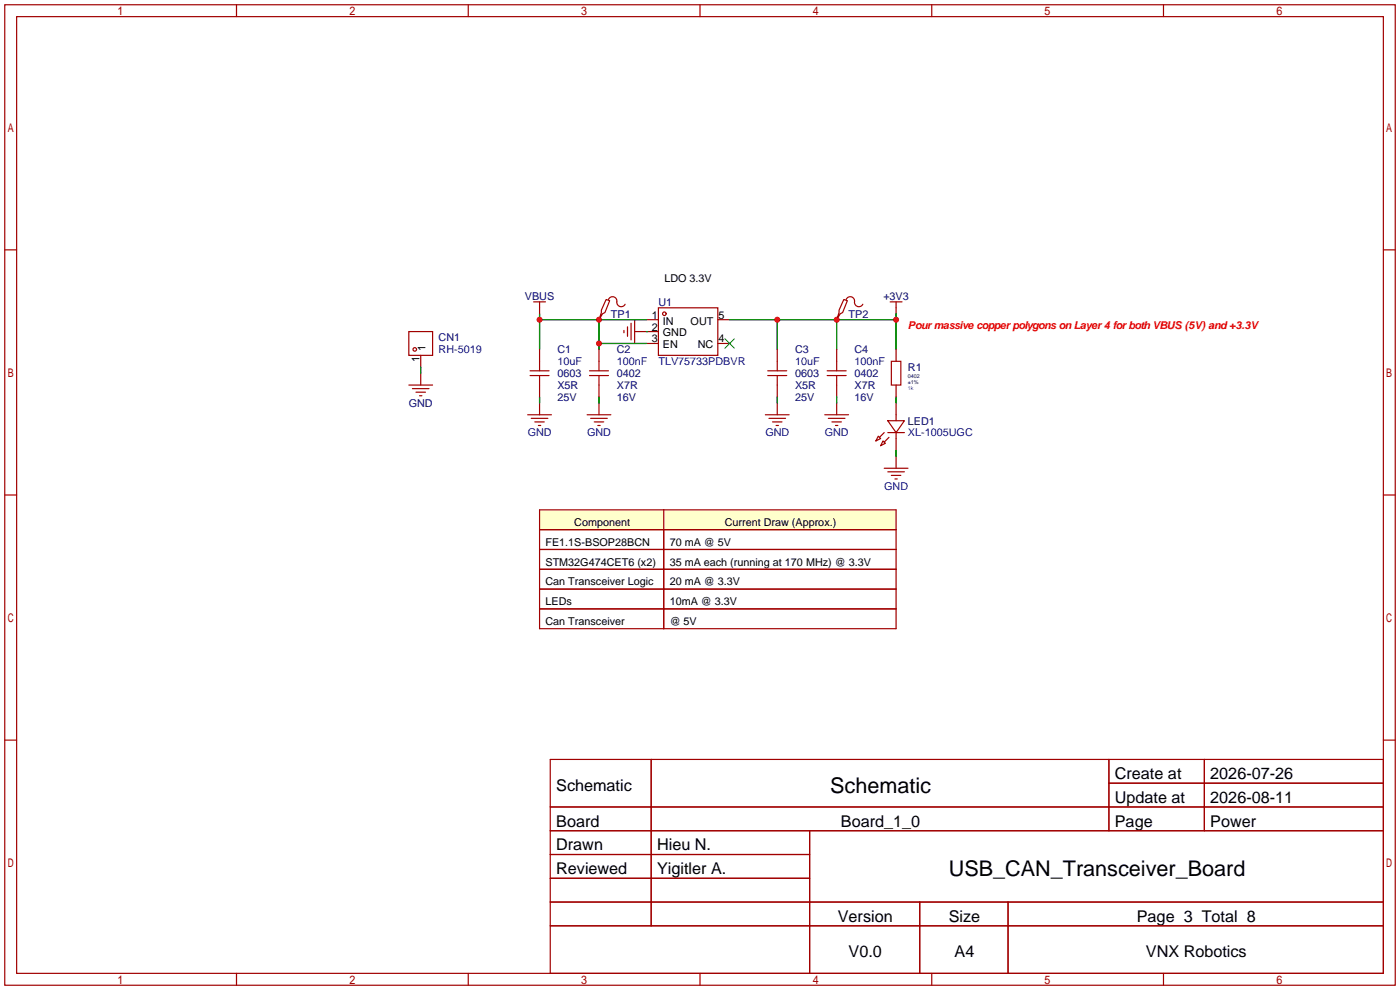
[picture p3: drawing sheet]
<svg xmlns="http://www.w3.org/2000/svg" width="299mm" height="212mm" viewBox="0 0 299 212" stroke-linecap="round" stroke-linejoin="round" font-family="sans-serif">
<g fill="none" stroke="#a10000" stroke-width=".25">
<path d="M1 1h297.2v209.6h-297.2zM3.6 3.6h292.1v204.4h-292.1zM50.5 1v2.6M100.1 1v2.6M149.6 1v2.6M199.1 1v2.6M248.7 1v2.6M1 53.4h2.6M295.7 53.4h2.5M1 105.8h2.6M295.7 105.8h2.5M1 158.2h2.6"/>
<path d="M295.7 158.2h2.5M117.6 162.3h178.1v45.7h-178.1zM117.6 172.5h178.1M117.6 177.5h178.1M139.2 162.3v35.6M173 177.5v30.5M237 162.3v15.2M237 167.4h58.7M257.4 162.3v15.2M117.6 182.6h55.4M117.6 192.8h178.1M117.6 187.7h55.4"/>
<path d="M117.6 197.9h178.1M196.6 192.8v15.2M215.4 192.8v15.2M50.5 208v2.6M100.1 208v2.6M149.6 208v2.6M199.1 208v2.6M248.7 208v2.6"/>
</g>
<path d="M115.3 109h26.6v4.2h-26.6z" fill="#ffc"/>
<path d="M115.3 109h26.6v4.2h-26.6z" fill="none" stroke="#a10000" stroke-width=".25"/>
<path d="M141.9 109h49.6v4.2h-49.6z" fill="#ffc"/>
<g fill="none" stroke="#a10000" stroke-width=".25">
<path d="M87.4 70.9h5.1v5h-5.1zM89.9 75.9v2.6M89.9 79.8v2.5M113.3 79.2h4M114 64.5h2.6M115.3 64.5v2.6M115.3 74.7v4.5M126 79.2h4M128 68.1v.2M128 74.7v4.5M129.5 64l.8 .3-1 2.5-.5 .3-.8 1.2 .5-1.5v-.5zM130 64a.93 .93 0 0 1 1.2-.6 .93 .93 0 0 1 .6 1.1 .94 .94 0 0 0 .7 1 .94 .94 0 0 0 1.1-.5"/>
<path d="M133.3 70.6v.5M134.1 69.8v2.1M134.9 69.1v3.5M135.6 70.9h5.1M135.6 68.3v5.1M138.2 68.3h2.5M138.2 73.4h2.5M140.7 65.8h12.7v10.1h-12.7zM153.4 68.3h2.6M153.4 73.4h2.6M164.1 79.2h4M166.1 74.7v4.5"/>
<path d="M176.8 79.2h4M178.8 68.1v.2M178.8 74.7v4.5M180.3 64l.8 .3-1 2.5-.5 .3-.8 1.2 .5-1.5v-.5zM180.8 64a.93 .93 0 0 1 1.2-.6 .93 .93 0 0 1 .6 1.1 .94 .94 0 0 0 .7 1 .94 .94 0 0 0 1.1-.5M190.2 64.5h2.6M190.5 77.2h2v5.1h-2zM191.5 64.5v2.6M191.5 74.7v2.5M87.4 82.3h5.1M88.1 83.1h3.6M88.9 83.8h2"/>
<path d="M89.7 84.6h.5M112.8 88.6h5.1M113.3 80.3h4M113.5 89.4h3.6M114.3 90.2h2M115.1 90.9h.5M115.3 80.3v4.5M115.3 86.1v2.5M125.5 88.6h5.1M126 80.3h4M126.2 89.4h3.6M127 90.2h2"/>
<path d="M127.8 90.9h.5M128 80.3v4.5M128 86.1v2.5M163.6 88.6h5.1M164.1 80.3h4M164.3 89.4h3.6M165.1 90.2h2M165.9 90.9h.5M166.1 80.3v4.5M166.1 86.1v2.5M176.3 88.6h5.1M176.8 80.3h4"/>
<path d="M177 89.4h3.6M177.8 90.2h2M178.6 90.9h.5M178.8 80.3v4.5M178.8 86.1v2.5M187.7 93.2l.5 .5-1 .5zM188.7 94.2l.5 .5-1 .5zM189 92.5l-1 1M189.7 89.9h3.6l-1.8 2.6zM189.7 92.5h3.6M190 93.5l-1 1M191.5 82.3v2.5"/>
<path d="M191.5 86.1v3.8M191.5 92.5v3.8M191.5 97.5v2.6M115.3 117.4h76.2M189 100.1h5.1M189.7 100.8h3.6M190.5 101.6h2M191.3 102.4h.5M191.5 113.2h-76.2v21.2h76.2v-25.4h-49.6v25.4M115.3 121.7h76.2M115.3 125.9h76.2M115.3 130.1h76.2"/>
<circle cx="88.6" cy="74.7" r=".38"/>
<circle cx="142" cy="67.1" r=".38"/>
</g>
<path d="M154.9 72.4l2.1 2M157 72.4l-2.1 2" fill="none" stroke="#3c3" stroke-width=".25"/>
<g fill="none" stroke="#008700" stroke-width=".25">
<path d="M89.9 78.5v1.3M115.3 67.1v7.6M115.3 68.3h22.9M128 68.3v6.4M128 73.4h10.2M138.2 70.9h.1M156 68.3h35.5M166.1 68.3v6.4M178.8 68.3v6.4M191.5 67.1v7.6M115.3 84.8v1.3M128 84.8v1.3"/>
<path d="M166.1 84.8v1.3M178.8 84.8v1.3M191.5 84.8v1.3M191.5 96.3v1.2"/>
</g>
<g fill="#c00">
<circle cx="191.5" cy="68.3" r=".63"/>
<circle cx="178.8" cy="68.3" r=".63"/>
<circle cx="166.1" cy="68.3" r=".63"/>
<circle cx="128" cy="68.3" r=".63"/>
<circle cx="128" cy="73.4" r=".63"/>
<circle cx="115.3" cy="68.3" r=".63"/>
</g>
<g font-size="4.6">
<text x="177.4" y="169.4">Schematic</text>
<text x="202.8" y="187.2">USB_CAN_Transceiver_Board</text>
</g>
<g font-size="3.5">
<text x="238.3" y="166.5">Create at</text>
<text x="258.7" y="166.5">2026-07-26</text>
<text x="118.9" y="169.1">Schematic</text>
<text x="238.3" y="171.6">Update at</text>
<text x="258.7" y="171.6">2026-08-11</text>
<text x="118.9" y="176.7">Board</text>
<text x="179.7" y="176.7">Board_1_0</text>
<text x="238.3" y="176.7">Page</text>
<text x="258.7" y="176.7">Power</text>
<text x="118.9" y="181.8">Drawn</text>
<text x="140.4" y="181.8">Hieu N.</text>
<text x="118.9" y="186.8">Reviewed</text>
<text x="140.4" y="186.8">Yigitler A.</text>
<text x="179.1" y="197">Version</text>
<text x="202.8" y="197">Size</text>
<text x="243" y="197">Page 3 Total 8</text>
<text x="181.4" y="204.6">V0.0</text>
<text x="204" y="204.6">A4</text>
<text x="244.9" y="204.6">VNX Robotics</text>
</g>
<g font-size="2.3" fill="#000080">
<text x="112.2" y="64.1">VBUS</text>
<text x="140.7" y="65.3">U1</text>
<text x="188.8" y="64.1">+3V3</text>
<text x="130.6" y="67.9">TP1</text>
<text x="181.4" y="67.9">TP2</text>
<text x="93.7" y="72.9">CN1</text>
<text x="119.1" y="75.5">C1</text>
<text x="131.8" y="75.5">C2</text>
<text x="169.9" y="75.5">C3</text>
<text x="182.6" y="75.5">C4</text>
<text x="119.1" y="80.6">0603</text>
<text x="119.1" y="83.1">X5R</text>
<text x="131.8" y="80.6">0402</text>
<text x="131.8" y="83.1">X7R</text>
<text x="169.9" y="80.6">0603</text>
<text x="169.9" y="83.1">X5R</text>
<text x="182.6" y="80.6">0402</text>
<text x="182.6" y="83.1">X7R</text>
<text x="194.1" y="79.3">R1</text>
<text x="87.4" y="86.9">GND</text>
<text x="119.1" y="85.6">25V</text>
<text x="131.8" y="85.6">16V</text>
<text x="169.9" y="85.6">25V</text>
<text x="182.6" y="85.6">16V</text>
<text x="194.1" y="90.7">LED1</text>
</g>
<g font-size="2.3">
<text x="142" y="60.2">LDO 3.3V</text>
<text x="139.3" y="68.1">1</text>
<text x="139.3" y="70.6">2</text>
<text x="141.7" y="69.4">IN</text>
<text x="141.7" y="71.9">GND</text>
<text x="147.6" y="69.4">OUT</text>
<text x="153.5" y="68.1">5</text>
<text x="89.7" y="77.4" transform="rotate(-90 89.7 77.4)">1</text>
<text x="91" y="75" transform="rotate(-90 91 75)">1</text>
<text x="139.3" y="73.2">3</text>
<text x="141.7" y="74.4">EN</text>
<text x="149.1" y="74.4">NC</text>
<text x="153.5" y="73.2">4</text>
<text x="122.7" y="112.4">Component</text>
<text x="154.9" y="112.4">Current Draw (Approx.)</text>
<text x="116.6" y="116.6">FE1.1S-BSOP28BCN</text>
<text x="143.1" y="116.6">70 mA @ 5V</text>
<text x="116.6" y="120.9">STM32G474CET6 (x2)</text>
<text x="116.6" y="125.1">Can Transceiver Logic</text>
<text x="143.1" y="120.9">35 mA each (running at 170 MHz) @ 3.3V</text>
<text x="143.1" y="125.1">20 mA @ 3.3V</text>
<text x="116.6" y="129.3">LEDs</text>
<text x="143.1" y="129.3">10mA @ 3.3V</text>
<text x="116.6" y="133.6">Can Transceiver</text>
<text x="143.1" y="133.6">@ 5V</text>
</g>
<text font-size="2.3" fill="#f00" x="194.1" y="70.4">Pour massive copper polygons on Layer 4 for both VBUS (5V) and +3.3V</text>
<g font-size="2.3" fill="#00f">
<text x="93.7" y="75.5">RH-5019</text>
<text x="119.1" y="78">10uF</text>
<text x="131.8" y="78">100nF</text>
<text x="140.7" y="78">TLV75733PDBVR</text>
<text x="169.9" y="78">10uF</text>
<text x="182.6" y="78">100nF</text>
<text x="112.8" y="93.3">GND</text>
<text x="125.5" y="93.3">GND</text>
<text x="163.6" y="93.3">GND</text>
<text x="176.3" y="93.3">GND</text>
<text x="194.1" y="93.3">XL-1005UGC</text>
<text x="189" y="104.7">GND</text>
</g>
<g font-size="1.2" fill="#000080">
<text x="194.1" y="80.8">0402</text>
<text x="194.1" y="82.1">±1%</text>
</g>
<text font-size="1.2" fill="#00f" x="194.1" y="83.3">1k</text>
</svg>
